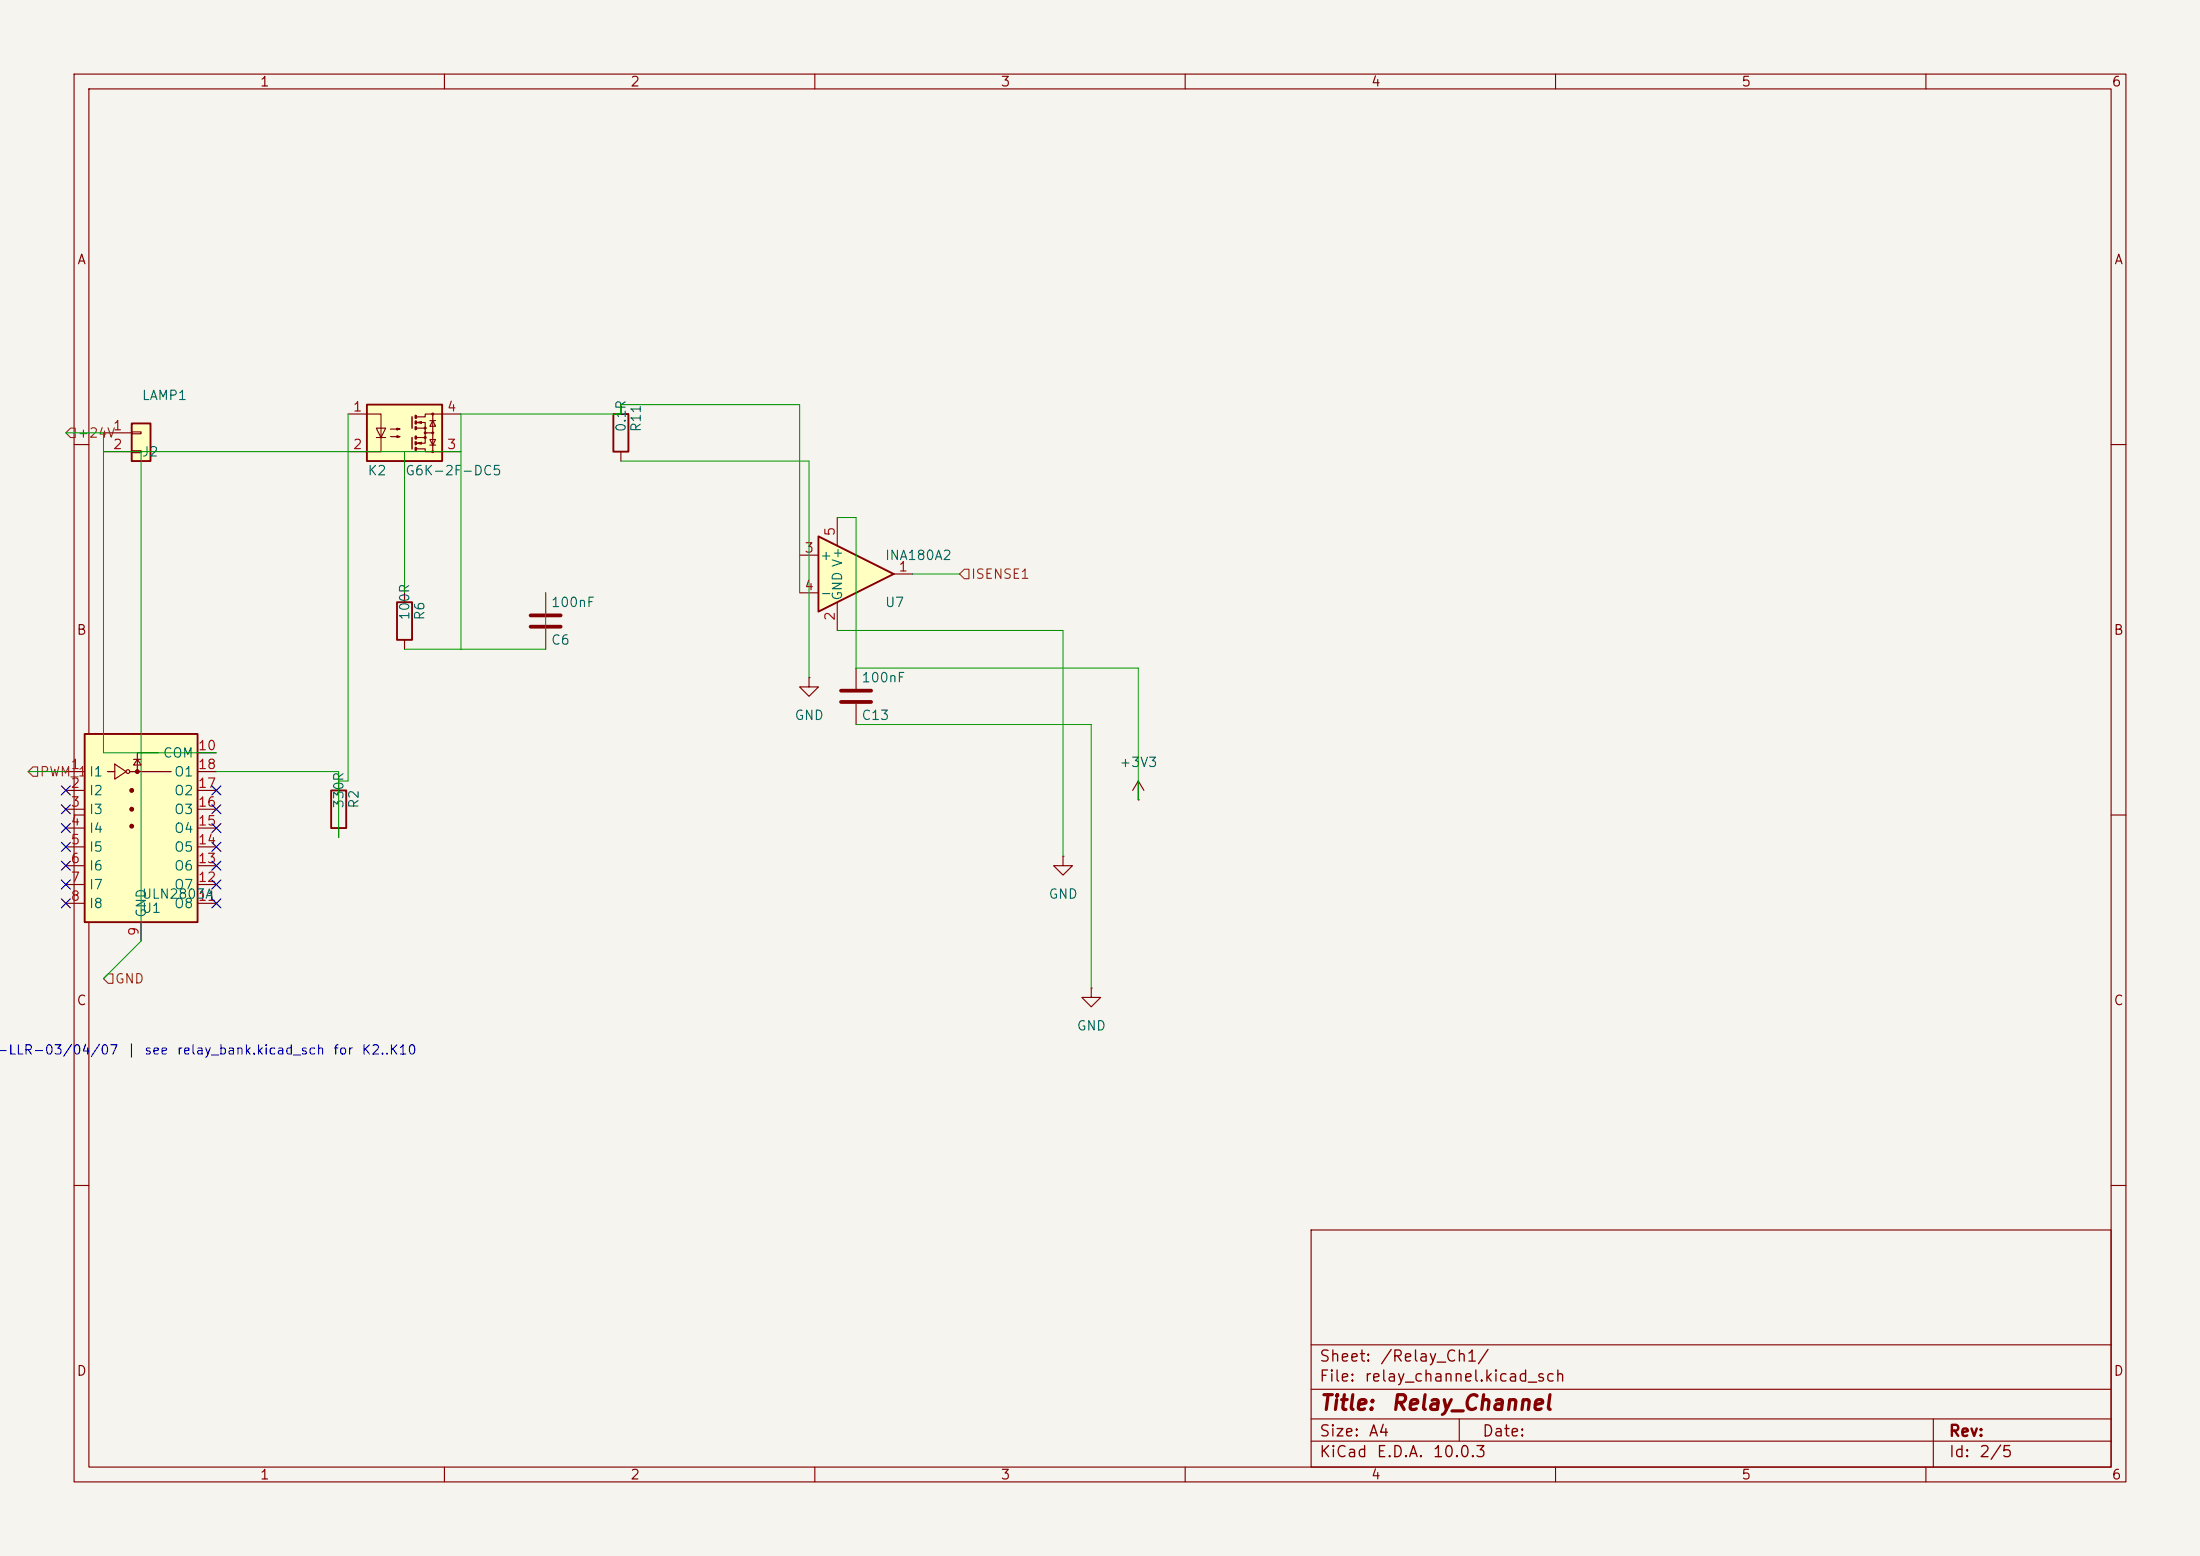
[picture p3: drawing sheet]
<svg xmlns="http://www.w3.org/2000/svg" width="297mm" height="210mm" viewBox="0 0 297 210" stroke-linecap="round" stroke-linejoin="round" font-family="sans-serif">
<path d="M0 0h297v210h-297z" fill="#f5f4ef" stroke="#f5f4ef" stroke-width=".14"/>
<g fill="none" stroke="#840000" stroke-width=".15">
<path d="M10 10h277v190h-277zM12 12h273v186h-273zM60 10v2M110 10v2M160 10v2M210 10v2M260 10v2M10 60h2M285 60h2M54.6 80v1.3M54.6 86.4v1.2M10 110h2"/>
<path d="M285 110h2M10 160h2M177 166h108v32h-108zM285 160h2M60 198v2M110 198v2M160 198v2M177 194.5h108M177 191.5h108M177 187.5h108M177 181.5h108M197 191.5v3"/>
<path d="M210 198v2M260 198v2M261 191.5v6.5"/>
</g>
<path d="M53.6 81.3h2v5.1h-2z" fill="none" stroke="#840000" stroke-width=".25"/>
<path d="M110.5 72.4l10.1 5.1-10.1 5.1z" fill="#ffffc2"/>
<path d="M110.5 72.4l10.1 5.1-10.1 5.1z" fill="none" stroke="#840000" stroke-width=".25"/>
<path d="M107.9 74.9h2.6M113 69.9v3.8M120.6 77.5h2.6M107.9 80h2.6M113 81.3v3.8M115.6 90.2v2.8M115.6 95v2.8" fill="none" stroke="#840000" stroke-width=".15"/>
<path d="M113.5 93.2h4.1M113.5 94.7h4.1" fill="none" stroke="#840000" stroke-width=".51"/>
<path d="M11.4 99.1h15.3v25.4h-15.3z" fill="#ffffc2"/>
<path d="M11.4 99.1h15.3v25.4h-15.3z" fill="none" stroke="#840000" stroke-width=".25"/>
<g fill="none" stroke="#840000" stroke-width=".15">
<path d="M8.9 104.1h2.5M8.9 106.7h2.5M8.9 109.2h2.5M8.9 111.8h2.5M8.9 114.3h2.5M8.9 116.8h2.5M8.9 119.4h2.5M14.5 104.1h1M15.5 103.1l1.5 1-1.5 1.1zM17.5 104.1h5.6M18 102.5h1M18.5 102.5l.5 .8h-1z"/>
<path d="M21.3 101.6h-2.8v2.5M26.7 104.1h2.5M26.7 106.7h2.5M26.7 109.2h2.5M26.7 111.8h2.5M26.7 114.3h2.5M26.7 116.8h2.5M26.7 119.4h2.5M26.7 101.6h2.5M8.9 121.9h2.5M19 124.5v2.5M26.7 121.9h2.5"/>
<circle cx="17.3" cy="104.1" r=".25"/>
</g>
<g fill="#840000" stroke="#840000" stroke-width=".15">
<circle cx="17.8" cy="106.7" r=".25"/>
<circle cx="17.8" cy="109.2" r=".25"/>
<circle cx="17.8" cy="111.5" r=".25"/>
<circle cx="18.5" cy="104.1" r=".25"/>
</g>
<path d="M17.8 57.2h2.5v5h-2.5z" fill="#ffffc2"/>
<path d="M17.8 57.2h2.5v5h-2.5zM82.8 55.9h2v5.1h-2zM44.7 106.7h2v5.1h-2z" fill="none" stroke="#840000" stroke-width=".25"/>
<path d="M14 58.4h3.8M17.8 58.3h1.2v.2h-1.2zM83.8 54.6v1.3M14 61h3.8M17.8 60.8h1.2v.3h-1.2zM83.8 61v1.2M73.7 80v2.8M73.7 84.8v2.8M109.2 91.4v1.3h1.3l-1.3 1.3-1.3-1.3h1.3M109.2 91.4h.1M45.7 105.4v1.3M45.7 111.8v1.2" fill="none" stroke="#840000" stroke-width=".15"/>
<path d="M71.6 83.1h4.1M71.6 84.6h4.1" fill="none" stroke="#840000" stroke-width=".51"/>
<path d="M49.5 54.6h10.2v7.6h-10.2z" fill="#ffffc2"/>
<path d="M49.5 54.6h10.2v7.6h-10.2z" fill="none" stroke="#840000" stroke-width=".25"/>
<g fill="none" stroke="#840000" stroke-width=".15">
<path d="M47 55.9h4.4v5.1h-4.4M50.8 57.8h1.3l-.7 1.3zM50.8 59.1h1.3M52.7 57.9h1.3l-.4 .1v-.2l.4 .1M52.7 58.9h1.3l-.4 .2v-.3l.4 .1M56.3 57h1.1v.8M56.3 57.8h1.1v1.3h-1.1M56.4 57l.5-.1v.3zM56.4 59.8l.5-.1v.2zM57.4 59.1v.7h-1.1M57.4 58.4h1M58 59.3h.8l-.4 .8z"/>
<path d="M58 56.8h.8M58.4 56.8l.4 .7h-.8zM58.4 55.9v5.1M62.2 55.9h-4.8v.4h-1.1M56.3 60.6h1.1v.4h4.8M58 60.1h.8M143.5 115.6v1.2h1.3l-1.3 1.3-1.3-1.3h1.3M143.5 115.6h.1M153.7 108h.1M153.7 105.4l-.8 1.3M153.7 105.4l.7 1.3M153.7 105.4v2.6"/>
<path d="M147.3 133.4v1.2h1.3l-1.3 1.3-1.3-1.3h1.3M147.3 133.4h.1"/>
<circle cx="57.4" cy="59.1" r=".13"/>
<circle cx="57.4" cy="58.4" r=".13"/>
<circle cx="57.4" cy="57.8" r=".13"/>
<circle cx="58.4" cy="58.4" r=".13"/>
<circle cx="58.4" cy="55.9" r=".13"/>
<circle cx="58.4" cy="61" r=".13"/>
</g>
<path d="M55.6 56.3v1.5M55.6 59.1v1.5" fill="none" stroke="#840000" stroke-width=".2"/>
<path d="M56.1 56.1v.3M56.1 56.9v.3M56.1 57.7v.2M56.1 59.7v.2M56.1 58.9v.3M56.1 60.5v.2" fill="none" stroke="#840000" stroke-width=".36"/>
<path d="M8.9 58.4l.6-.6h.7v1.3h-.7zM130.2 76.8h.6v1.3h-.6l-.7-.6zM4.4 103.5h.7v1.3h-.7l-.6-.7zM14.6 131.4h.6v1.3h-.6l-.6-.6z" fill="none" stroke="#725600" stroke-width=".15"/>
<g fill="none" stroke="#009600" stroke-width=".14">
<path d="M8.9 58.4h5.1v43.2h15.2M47 55.9v49.5h-1.3M14 61h48.2M19 61v66l-5 5.1M54.6 61v19M83.8 62.2h25.4v29.2M113 69.9h2.6v20.3h38.1v17.8M123.2 77.5h6.3M73.7 80v7.6h-19.1M107.9 80v-25.4h-24.1v1.3h-21.6v31.7M113 85.1h30.5v30.5M115.6 97.8h31.7v35.6"/>
<path d="M3.8 104.1h5.1M29.2 104.1h16.5v8.9"/>
</g>
<g fill="none" stroke="#000084" stroke-width=".15">
<path d="M8.3 118.8l1.2 1.2M8.3 116.2l1.2 1.2M8.3 111.2l1.2 1.2M8.3 106.1l1.2 1.2M8.3 108.6l1.2 1.2M8.3 113.7l1.2 1.2M9.5 118.8l-1.2 1.2M9.5 116.2l-1.2 1.2M9.5 111.2l-1.2 1.2M9.5 106.1l-1.2 1.2M9.5 108.6l-1.2 1.2M9.5 113.7l-1.2 1.2"/>
<path d="M28.6 111.2l1.2 1.2M28.6 108.6l1.2 1.2M28.6 106.1l1.2 1.2M28.6 113.7l1.2 1.2M28.6 118.8l1.2 1.2M28.6 116.2l1.2 1.2M29.8 111.2l-1.2 1.2M29.8 108.6l-1.2 1.2M29.8 106.1l-1.2 1.2M29.8 113.7l-1.2 1.2M29.8 118.8l-1.2 1.2M29.8 116.2l-1.2 1.2"/>
<path d="M8.3 121.3l1.2 1.2M9.5 121.3l-1.2 1.2M28.6 121.3l1.2 1.2M29.8 121.3l-1.2 1.2"/>
</g>
<g font-size="2" fill="#840000">
<text x="178" y="190.8">Title:</text>
<text x="187.7" y="190.8">Relay_Channel</text>
</g>
<g font-size="1.5" fill="#840000">
<text x="178" y="184.2">Sheet:</text>
<text x="186.2" y="184.2">/Relay_Ch1/</text>
<text x="178" y="186.9">File:</text>
<text x="184.1" y="186.9">relay_channel.kicad_sch</text>
<text x="178" y="197.1">KiCad</text>
<text x="178" y="194.3">Size:</text>
<text x="184.7" y="194.3">A4</text>
<text x="185.7" y="197.1">E.D.A.</text>
<text x="193.3" y="197.1">10.0.3</text>
<text x="200" y="194.3">Date:</text>
<text x="263" y="194.3">Rev:</text>
<text x="263" y="197.1">Id:</text>
<text x="267.1" y="197.1">2/5</text>
</g>
<g font-size="1.3" fill="#840000">
<text x="35" y="12">1</text>
<text x="85" y="12">2</text>
<text x="135" y="12">3</text>
<text x="185" y="12">4</text>
<text x="235" y="12">5</text>
<text x="285" y="12">6</text>
<text x="10.3" y="36">A</text>
<text x="285.3" y="36">A</text>
<text x="10.3" y="86">B</text>
<text x="285.3" y="86">B</text>
<text x="10.3" y="136">C</text>
<text x="285.3" y="136">C</text>
<text x="10.3" y="186">D</text>
<text x="285.3" y="186">D</text>
<text x="35" y="200">1</text>
<text x="85" y="200">2</text>
<text x="135" y="200">3</text>
<text x="185" y="200">4</text>
<text x="235" y="200">5</text>
<text x="285" y="200">6</text>
</g>
<g font-size="1.3" fill="#725600">
<text x="10.4" y="59.4">+24V</text>
<text x="131" y="78.4">ISENSE1</text>
<text x="5.3" y="105.1">PWM_1I1</text>
<text x="15.4" y="133.1">GND</text>
</g>
<g font-size="1.3" fill="#a90000">
<text x="15.2" y="58.4">1</text>
<text x="47.6" y="55.9">1</text>
<text x="60.3" y="55.9">4</text>
<text x="15.2" y="60.9">2</text>
<text x="47.6" y="60.9">2</text>
<text x="60.3" y="60.9">3</text>
<text x="108.5" y="74.9">3</text>
<text x="113" y="72.5" transform="rotate(-90 113 72.5)">5</text>
<text x="121.2" y="77.4">1</text>
<text x="108.5" y="80">4</text>
<text x="113" y="83.9" transform="rotate(-90 113 83.9)">2</text>
<text x="26.6" y="101.6">10</text>
<text x="9.5" y="104.1">1</text>
<text x="9.5" y="106.7">2</text>
<text x="26.6" y="106.7">17</text>
<text x="26.6" y="104.1">18</text>
<text x="9.5" y="109.2">3</text>
<text x="9.5" y="111.7">4</text>
<text x="26.6" y="111.7">15</text>
<text x="26.6" y="109.2">16</text>
<text x="9.5" y="114.3">5</text>
<text x="9.5" y="116.8">6</text>
<text x="9.5" y="119.4">7</text>
<text x="26.6" y="119.4">12</text>
<text x="26.6" y="116.8">13</text>
<text x="26.6" y="114.3">14</text>
<text x="9.5" y="121.9">8</text>
<text x="26.6" y="121.9">11</text>
<text x="19" y="126.4" transform="rotate(-90 19 126.4)">9</text>
</g>
<g font-size="1.3" fill="#006464">
<text x="19.1" y="54.3">LAMP1</text>
<text x="84.8" y="58.4" transform="rotate(-90 84.8 58.4)">0.1R</text>
<text x="86.8" y="58.4" transform="rotate(-90 86.8 58.4)">R11</text>
<text x="19.1" y="61.9">J2</text>
<text x="49.5" y="64.5">K2</text>
<text x="54.6" y="64.5">G6K-2F-DC5</text>
<text x="110.6" y="75.9">+</text>
<text x="119.4" y="75.9">INA180A2</text>
<text x="55.6" y="83.8" transform="rotate(-90 55.6 83.8)">100R</text>
<text x="57.6" y="83.8" transform="rotate(-90 57.6 83.8)">R6</text>
<text x="74.3" y="82.3">100nF</text>
<text x="110.6" y="81">-</text>
<text x="114" y="81.2" transform="rotate(-90 114 81.2)">GND V+</text>
<text x="119.4" y="82.3">U7</text>
<text x="74.3" y="87.3">C6</text>
<text x="116.2" y="92.4">100nF</text>
<text x="107.2" y="97.5">GND</text>
<text x="116.2" y="97.5">C13</text>
<text x="11.9" y="107.7">I2</text>
<text x="21.9" y="102.6">COM</text>
<text x="23.4" y="107.7">O2</text>
<text x="23.4" y="105.1">O1</text>
<text x="151" y="103.8">+3V3</text>
<text x="11.9" y="110.2">I3</text>
<text x="11.9" y="112.7">I4</text>
<text x="23.4" y="112.7">O4</text>
<text x="23.4" y="110.2">O3</text>
<text x="46.7" y="109.2" transform="rotate(-90 46.7 109.2)">330R</text>
<text x="48.7" y="109.2" transform="rotate(-90 48.7 109.2)">R2</text>
<text x="11.9" y="115.3">I5</text>
<text x="11.9" y="117.8">I6</text>
<text x="23.4" y="117.8">O6</text>
<text x="23.4" y="115.3">O5</text>
<text x="11.9" y="120.4">I7</text>
<text x="11.9" y="122.9">I8</text>
<text x="19.1" y="121.6">ULN2803A</text>
<text x="19.1" y="123.5">U1</text>
<text x="20" y="124" transform="rotate(-90 20 124)">GND</text>
<text x="23.4" y="122.9">O8</text>
<text x="23.4" y="120.4">O7</text>
<text x="141.5" y="121.6">GND</text>
<text x="145.3" y="139.4">GND</text>
</g>
<g font-size="1.3" fill="#0000c2">
<text x="-.5" y="142.7">-LLR-03/04/07</text>
<text x="17" y="142.7">|</text>
<text x="19.4" y="142.7">see</text>
<text x="23.8" y="142.7">relay_bank.kicad_sch</text>
<text x="44.9" y="142.7">for</text>
<text x="48.7" y="142.7">K2..K10</text>
</g>
</svg>
